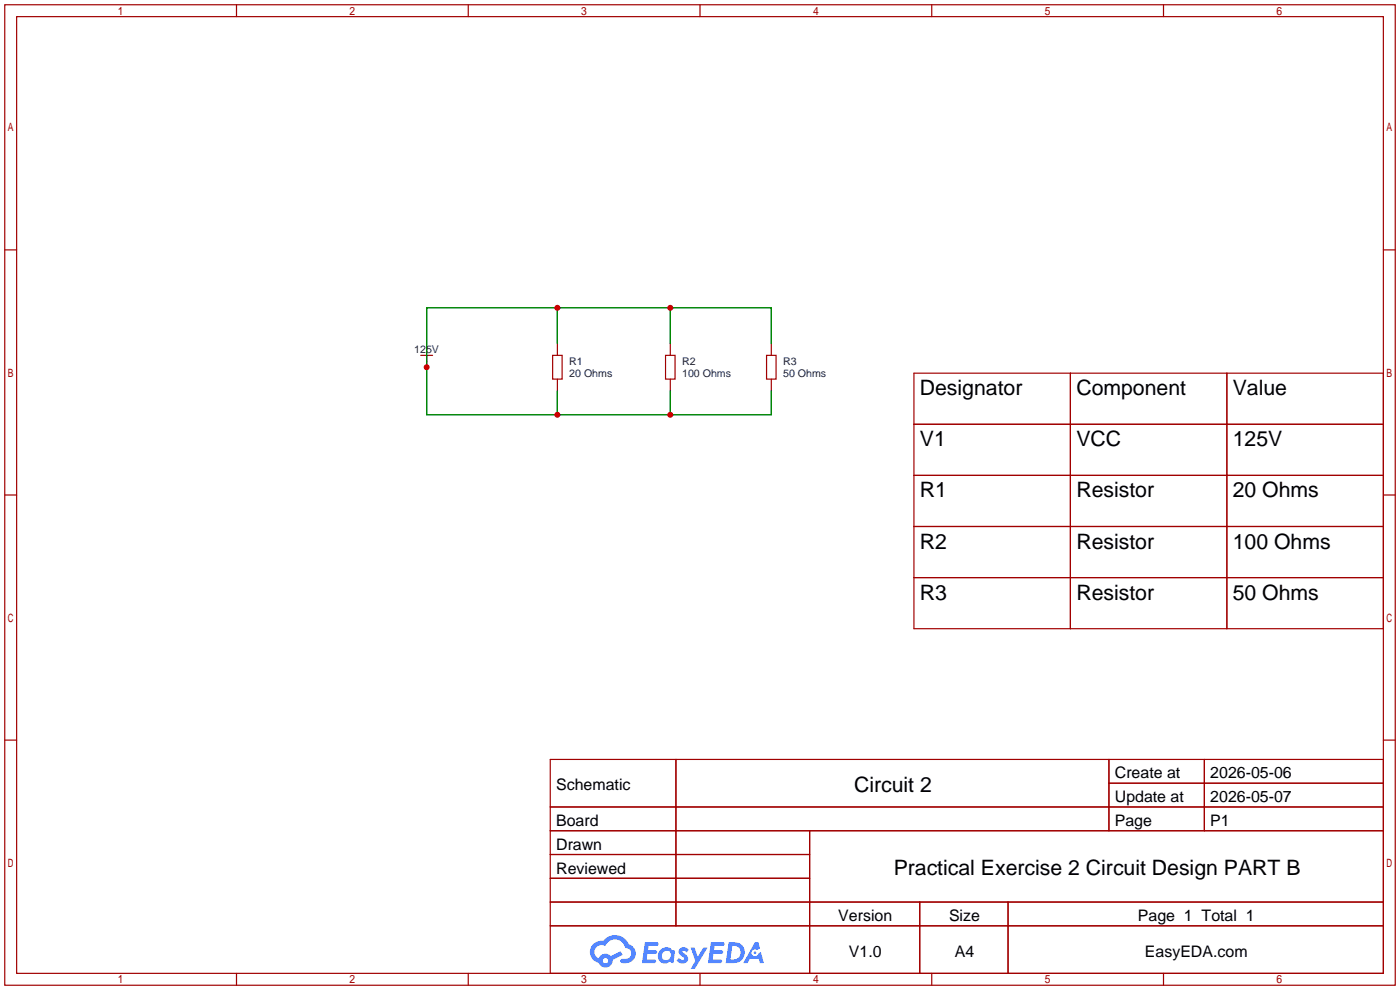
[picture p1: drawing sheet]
<svg xmlns="http://www.w3.org/2000/svg" width="299mm" height="212mm" viewBox="0 0 299 212" stroke-linecap="round" stroke-linejoin="round" font-family="sans-serif">
<g fill="none" stroke="#a10000" stroke-width=".25">
<path d="M1 1h297.2v209.6h-297.2zM3.6 3.6h292.1v204.4h-292.1zM50.5 1v2.6M100.1 1v2.6M149.6 1v2.6M199.1 1v2.6M248.7 1v2.6M1 53.4h2.6M295.7 53.4h2.5M1 105.8h2.6M295.7 105.8h2.5M1 158.2h2.6"/>
<path d="M295.7 158.2h2.5M117.6 162.3h178.1v45.7h-178.1zM117.6 172.5h178.1M117.6 177.5h178.1M144.5 162.3v35.6M173 177.5v30.5M237 162.3v15.2M237 167.4h58.7M257.4 162.3v15.2M117.6 182.6h55.4M117.6 192.8h178.1M117.6 187.7h55.4"/>
<path d="M117.6 197.9h178.1M196.6 192.8v15.2M215.4 192.8v15.2M50.5 208v2.6M100.1 208v2.6M149.6 208v2.6M199.1 208v2.6M248.7 208v2.6"/>
</g>
<g fill="#5487ff">
<path d="M145.3 202.7a1.3 1.3 0 0 1 1.9 .3l-.4 .6a.54 .54 0 0 0-.9-.2l.1 .2a1.34 1.34 0 0 1 .9 1.8 1.47 1.47 0 0 1-2.3-.1l.5-.6 .8 .5a.31 .31 0 0 0 .4-.3 .31 .31 0 0 0-.3-.4 1.12 1.12 0 0 1-.7-1.8z"/>
<path d="M147.6 202.5h.9l.6 2 1.2-2h.9l-2.7 4.6h-.9l1-1.7z"/>
<path d="M137.8 201.4h1.7a1.31 1.31 0 0 1 1.2 .2 .4 .4 0 0 1-.3 .5l-1.8 .1-.1 .9h1.6a.4 .4 0 0 1 .4 .4 .4 .4 0 0 1-.5 .4h-1.6l-.2 1.2h1.4a.46 .46 0 0 1 .5 0 .46 .46 0 0 1 .1 .5l-.4 .2h-2.6z"/>
<path d="M151.9 201.4h1.7a1.32 1.32 0 0 1 1.2 .2 .39 .39 0 0 1-.3 .5l-1.8 .1-.1 .9h1.6a.4 .4 0 0 1 .4 .4 .4 .4 0 0 1-.4 .4h-1.7l-.2 1.2h1.4a.46 .46 0 0 1 .5 0 .46 .46 0 0 1 .1 .5l-.4 .2h-2.6z"/>
<path d="M161.3 201.4h.8l.3 1.3-.6 .4a.75 .75 0 0 0-1.1 .3 .75 .75 0 0 0 .5 1 .75 .75 0 0 0 .9-.7l.5-.2 .6 2.3h-.8l-.3-.9h-1.8l-.5 .9h-1z"/>
<path d="M155.7 201.4l-.6 4.4h1.5a2.27 2.27 0 0 0 2.6-2.2 2.27 2.27 0 0 0-2.7-2.2zM156.5 202.1a1.5 1.5 0 0 1 1.8 1.6 1.5 1.5 0 0 1-1.9 1.4h-.3z"/>
<path d="M141.2 203a1.6 1.6 0 0 0-.3 2.3 1.6 1.6 0 0 0 2.3 .2l.7 .3 .3-2.4-.1-.3-.5-.1a1.58 1.58 0 0 0-2.4 0zM141.8 203.5a.98 .98 0 0 1 1.6 .4 .98 .98 0 0 1-1.1 1.3 .94 .94 0 0 1-.9-.7 .94 .94 0 0 1 .4-1z"/>
<path d="M126.8 201.8a2.37 2.37 0 0 0 1.1 4 1.54 1.54 0 0 0 1.8 1 1.54 1.54 0 0 0 1.2-1.6l2.2-1.1-.5-.8-2 1a1.57 1.57 0 0 0-2.7 .5 1.5 1.5 0 0 1-.7-2.1 1.5 1.5 0 0 1 2.2-.5 2.23 2.23 0 0 1 2.3-1.4 2.23 2.23 0 0 1 2 1.8 1.16 1.16 0 0 1 1.2 1.1 1.16 1.16 0 0 1-1.1 1.2h-.7a.47 .47 0 0 0-.5 .4 .47 .47 0 0 0 .4 .5 2.17 2.17 0 0 0 2.5-.9 2.17 2.17 0 0 0-.3-2.7l-.8-.4a3.2 3.2 0 0 0-5.5-.7l-1.1 .1zM128.8 205.3a.6 .6 0 0 1 1.2 0 .6 .6 0 0 1-1.2 0z"/>
<circle cx="161.4" cy="203.6" r=".28"/>
</g>
<g fill="none" stroke="#a10000" stroke-width=".25">
<path d="M89.9 75.9h2.6M91.2 75.9v2.6M118.1 75.9h2v5.1h-2zM119.1 73.4v2.5M142.2 75.9h2.1v5.1h-2.1zM143.3 73.4v2.5M163.8 75.9h2.1v5.1h-2.1zM164.8 73.4v2.5M195.3 79.8h100.4v54.6h-100.4zM228.8 79.8v54.6M262.2 79.8v54.6M119.1 81v2.6"/>
<path d="M143.3 81v2.6M164.8 81v2.6M195.3 90.7h100.4M195.3 101.6h100.4M195.3 112.5h100.4M195.3 123.4h100.4"/>
</g>
<path d="M119.1 65.8v7.6M143.3 65.8v7.6M164.8 73.4v-7.6h-73.6v22.8h73.6v-5M119.1 83.6v5M143.3 83.6v5" fill="none" stroke="#008700" stroke-width=".25"/>
<g fill="#c00">
<circle cx="119.1" cy="88.6" r=".63"/>
<circle cx="91.2" cy="78.5" r=".63"/>
<circle cx="119.1" cy="65.8" r=".63"/>
<circle cx="143.3" cy="65.8" r=".63"/>
<circle cx="143.3" cy="88.6" r=".63"/>
</g>
<g font-size="4.5">
<text x="196.6" y="84.5">Designator</text>
<text x="230" y="84.5">Component</text>
<text x="263.5" y="84.5">Value</text>
<text x="196.6" y="95.4">V1</text>
<text x="230" y="95.4">VCC</text>
<text x="263.5" y="95.4">125V</text>
<text x="196.6" y="106.3">R1</text>
<text x="230" y="106.3">Resistor</text>
<text x="263.5" y="106.3">20 Ohms</text>
<text x="196.6" y="117.2">R2</text>
<text x="230" y="117.2">Resistor</text>
<text x="263.5" y="117.2">100 Ohms</text>
<text x="196.6" y="128.2">R3</text>
<text x="230" y="128.2">Resistor</text>
<text x="263.5" y="128.2">50 Ohms</text>
<text x="182.5" y="169.2">Circuit 2</text>
<text x="191" y="187">Practical Exercise 2 Circuit Design PART B</text>
</g>
<g font-size="3.4">
<text x="238.3" y="166.4">Create at</text>
<text x="258.7" y="166.4">2026-05-06</text>
<text x="118.9" y="168.9">Schematic</text>
<text x="238.3" y="171.4">Update at</text>
<text x="258.7" y="171.4">2026-05-07</text>
<text x="118.9" y="176.5">Board</text>
<text x="238.3" y="176.5">Page</text>
<text x="258.7" y="176.5">P1</text>
<text x="118.9" y="181.6">Drawn</text>
<text x="118.9" y="186.7">Reviewed</text>
<text x="179.2" y="196.8">Version</text>
<text x="202.8" y="196.8">Size</text>
<text x="243.2" y="196.8">Page 1 Total 1</text>
<text x="181.4" y="204.5">V1.0</text>
<text x="204.1" y="204.5">A4</text>
<text x="244.7" y="204.5">EasyEDA.com</text>
</g>
<g font-size="2.3" fill="#000080">
<text x="88.5" y="75.4">125V</text>
<text x="121.7" y="77.9">R1</text>
<text x="145.8" y="77.9">R2</text>
<text x="167.4" y="77.9">R3</text>
<text x="121.7" y="80.5">20 Ohms</text>
<text x="145.8" y="80.5">100 Ohms</text>
<text x="167.4" y="80.5">50 Ohms</text>
</g>
</svg>
